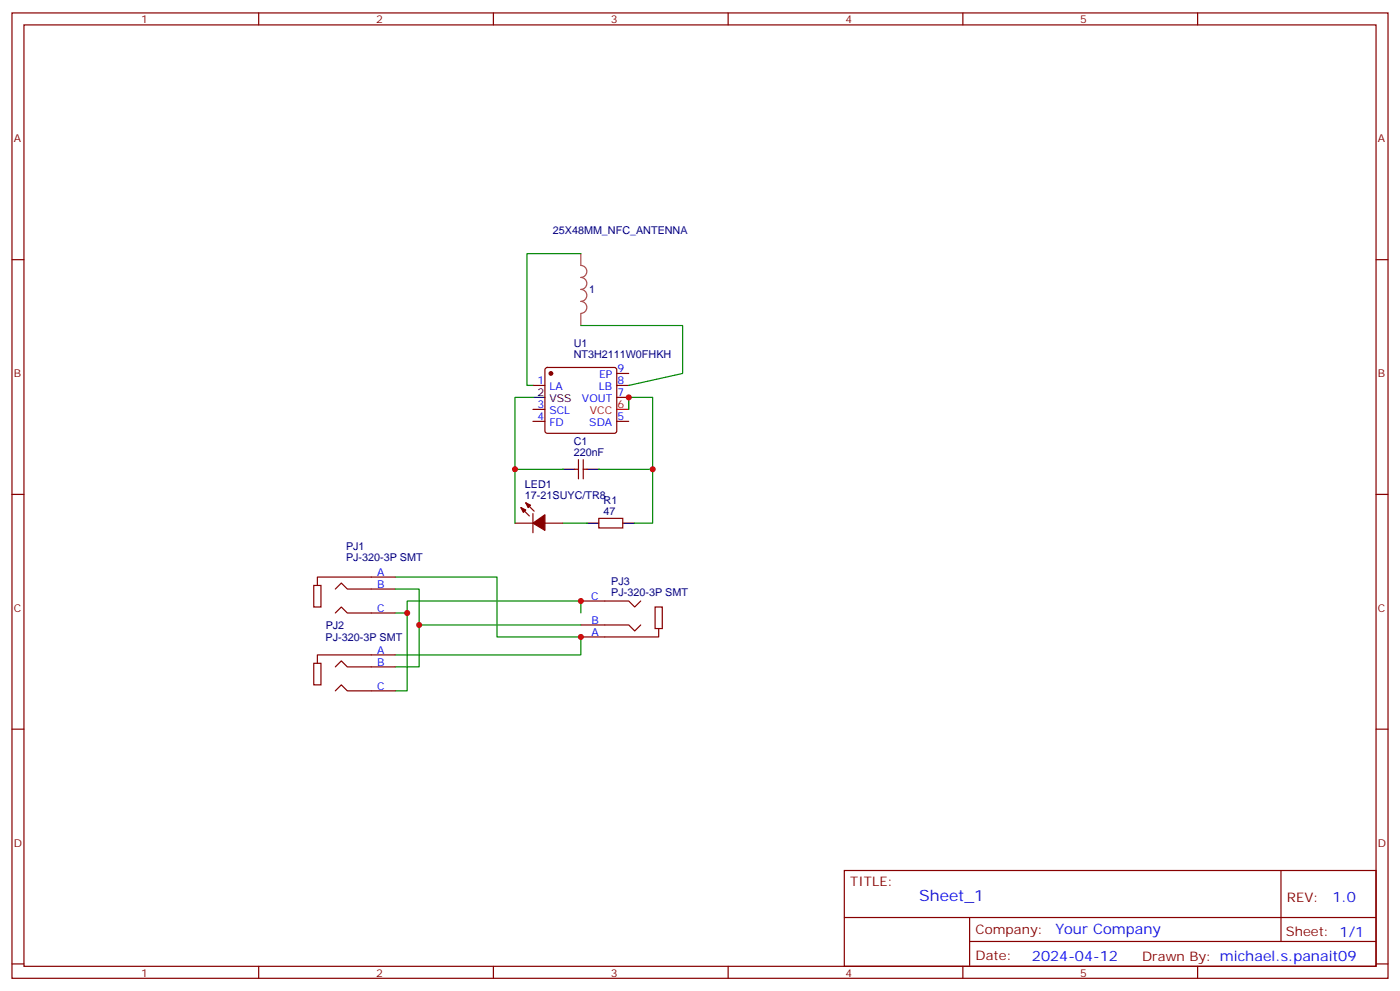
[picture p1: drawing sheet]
<svg xmlns="http://www.w3.org/2000/svg" width="412mm" height="292mm" viewBox="0 0 412 292" stroke-linecap="round" stroke-linejoin="round" font-family="sans-serif">
<g fill="none" stroke="#870000" stroke-width=".35">
<path d="M3.5 3.8h405.4v284.3h-405.4zM7.1 7.3h398.2v277.3h-398.2zM76.2 3.8v3.5M145.3 3.8v3.5M214.5 3.8v3.5M283.6 3.8v3.5M352.8 3.8v3.5M3.5 76.5h3.6M405.3 76.5h3.6M157 113.5h3.5M160.7 108.4l.5-.2h19.8l.5 .2 .2 .5v18l-.3 .5-.4 .2h-19.8l-.5-.2-.2-.5v-18zM181.7 110h3.5"/>
<path d="M181.7 113.5h3.5M181.7 117.1h3.5M157 124.1h3.5M157 120.6h3.5M169.3 138.2h1.1M170.4 135.4v5.6M171.8 135.4v5.6M171.8 138.2h1.1M181.7 124.1h3.5M3.5 145.6h3.6M151.7 154.1h5.3M153.5 149.5l2.4 2.5"/>
<path d="M154.9 148.1l2.4 2.5M157 151.3v5.6M160.5 154.1h5.3M176.4 152.7h7v2.8h-7zM405.3 145.6h3.6M92.4 172.4h2.1v6.4h-2.1zM98.8 173.5l1.7-1.8 1.8 1.8h14.1M116.4 170h-22.9v2.4M171.1 177h14.1l1.8 1.8 1.7-1.8M193 178.8h2.1v6.3h-2.1zM92.4 195.4h2.1v6.3h-2.1zM98.8 180.6l1.7-1.8 1.8 1.8h14.1"/>
<path d="M98.8 196.4l1.7-1.7 1.8 1.7h14.1M116.4 192.9h-22.9v2.5M171.1 184.1h14.1l1.8 1.7 1.7-1.7M194 185.1v2.5h-22.9M3.5 214.8h3.6M98.8 203.5l1.7-1.8 1.8 1.8h14.1M405.3 214.8h3.6M248.7 256.4h156.6v28.2h-156.6zM377.3 256.4v20.9M248.7 270.2h156.5M285.6 277.3h119.6M285.6 270.2v14.2"/>
<path d="M3.5 283.9h3.6M76.2 284.6v3.5M145.3 284.6v3.5M214.5 284.6v3.5M283.6 284.6v3.5M352.8 284.6v3.5M405.3 283.9h3.6"/>
</g>
<path d="M181.7 120.6h3.5" fill="none" stroke="#f00" stroke-width=".35"/>
<path d="M157 117.1h3.5M165.8 138.2h3.5M172.9 138.2h3.5M172.9 154.1h3.5M183.4 154.1h3.6" fill="none" stroke="#000" stroke-width=".35"/>
<g fill="#870000" stroke="#870000" stroke-width=".35">
<path d="M153.5 149.5l1.4 .7-.7 .7z"/>
<path d="M154.9 148.1l1.4 .7-.7 .7z"/>
<path d="M157 154.1l3.5-2.5v4.6z"/>
<circle cx="162.3" cy="110" r=".53"/>
</g>
<path d="M171.1 74.7v3.5a1.76 1.76 0 0 1 1.8 1.8 1.76 1.76 0 0 1-1.8 1.7 1.76 1.76 0 0 1 1.8 1.8 1.76 1.76 0 0 1-1.8 1.7 1.76 1.76 0 0 1 1.8 1.8 1.76 1.76 0 0 1-1.8 1.8 1.76 1.76 0 0 1 1.8 1.7 1.76 1.76 0 0 1-1.8 1.8M171.1 92.4v3.5" fill="none" stroke="#a64a4a" stroke-width=".35"/>
<path d="M171.1 74.7h-15.9v38.8h1.8M171.1 95.9h30v14.1l-15.9 3.5M157 117.1h-5.3v21.1h14.1M151.7 138.2v15.9M185.2 120.6v-3.5h7.1v21.1h-15.9M192.3 138.2v15.9h-5.3M165.8 154.1h7.1M116.4 170h30v17.6h24.7v5.3h-54.7M116.4 173.5h7.1v10.6M116.4 180.6h3.5M171.1 184.1h-47.6v12.3h-7.1M171.1 180.6v-3.6h-51.2v26.5h-3.5" fill="none" stroke="#008700" stroke-width=".35"/>
<g fill="#c00">
<circle cx="185.2" cy="117.1" r=".88"/>
<circle cx="192.3" cy="138.2" r=".88"/>
<circle cx="151.7" cy="138.2" r=".88"/>
<circle cx="123.5" cy="184.1" r=".88"/>
<circle cx="119.9" cy="180.6" r=".88"/>
<circle cx="171.1" cy="187.6" r=".88"/>
<circle cx="171.1" cy="177" r=".88"/>
</g>
<text font-size="4.6" fill="#00f" x="270.8" y="265.4">Sheet_1</text>
<g font-size="4.2" fill="#00f">
<text x="392.5" y="265.7">1.0</text>
<text x="310.9" y="275.2">Your Company</text>
<text x="304" y="283">2024-04-12</text>
</g>
<g font-size="3.9" fill="#800">
<text x="250.5" y="261">TITLE:</text>
<text x="379.1" y="265.7">REV:</text>
<text x="287.4" y="275.2">Company:</text>
<text x="378.7" y="275.8">Sheet: 1/1</text>
<text x="287.4" y="282.9">Date:</text>
<text x="336.4" y="282.9">Drawn By: michael.s.panait09</text>
</g>
<g font-size="3.2" fill="#800">
<text x="41.6" y="6.8">1</text>
<text x="110.8" y="6.8">2</text>
<text x="179.9" y="6.8">3</text>
<text x="249.1" y="6.8">4</text>
<text x="318.2" y="6.8">5</text>
<text x="4.1" y="41.9">A</text>
<text x="405.9" y="41.9">A</text>
<text x="4.1" y="111.1">B</text>
<text x="405.9" y="111.1">B</text>
<text x="4.1" y="180.2">C</text>
<text x="405.9" y="180.2">C</text>
<text x="4.1" y="249.3">D</text>
<text x="405.9" y="249.3">D</text>
<text x="41.6" y="287.6">1</text>
<text x="110.8" y="287.6">2</text>
<text x="179.9" y="287.6">3</text>
<text x="249.1" y="287.6">4</text>
<text x="318.2" y="287.6">5</text>
</g>
<g font-size="3.2" fill="#000080">
<text x="162.9" y="68.8">25X48MM_NFC_ANTENNA</text>
<text x="173.6" y="86.4">1</text>
<text x="169" y="105.3">NT3H2111W0FHKH</text>
<text x="169" y="102.1">U1</text>
<text x="169" y="131.1">C1</text>
<text x="169" y="134.3">220nF</text>
<text x="154.6" y="143.8">LED1</text>
<text x="154.6" y="147">17-21SUYC/TR8</text>
<text x="177.8" y="148.4">R1</text>
<text x="177.8" y="151.6">47</text>
<text x="101.9" y="165.2">PJ-320-3P SMT</text>
<text x="101.9" y="162">PJ1</text>
<text x="180.1" y="172.4">PJ3</text>
<text x="180.1" y="175.6">PJ-320-3P SMT</text>
<text x="95.9" y="185.2">PJ2</text>
<text x="95.9" y="188.7">PJ-320-3P SMT</text>
</g>
<g font-size="3.2" fill="#00f">
<text x="158.3" y="113.2">1</text>
<text x="176.5" y="111.4">EP</text>
<text x="181.9" y="109.6">9</text>
<text x="181.9" y="113.2">8</text>
<text x="161.8" y="114.9">LA</text>
<text x="171.4" y="118.5">VOUT</text>
<text x="176.4" y="114.9">LB</text>
<text x="181.9" y="116.7">7</text>
<text x="158.3" y="123.8">4</text>
<text x="158.3" y="120.2">3</text>
<text x="161.8" y="125.5">FD</text>
<text x="161.8" y="122">SCL</text>
<text x="173.6" y="125.5">SDA</text>
<text x="181.9" y="123.8">5</text>
<text x="111.1" y="169.6">A</text>
<text x="111.1" y="173.1">B</text>
<text x="174.2" y="176.7">C</text>
<text x="111.1" y="180.2">C</text>
<text x="174.2" y="183.7">B</text>
<text x="174.2" y="187.3">A</text>
<text x="111.1" y="192.5">A</text>
<text x="111.1" y="196.1">B</text>
<text x="111.1" y="203.1">C</text>
</g>
<g font-size="3.2">
<text x="158.3" y="116.7">2</text>
<text x="161.8" y="118.5">VSS</text>
</g>
<g font-size="3.2" fill="#f00">
<text x="173.8" y="122">VCC</text>
<text x="181.9" y="120.2">6</text>
</g>
</svg>
